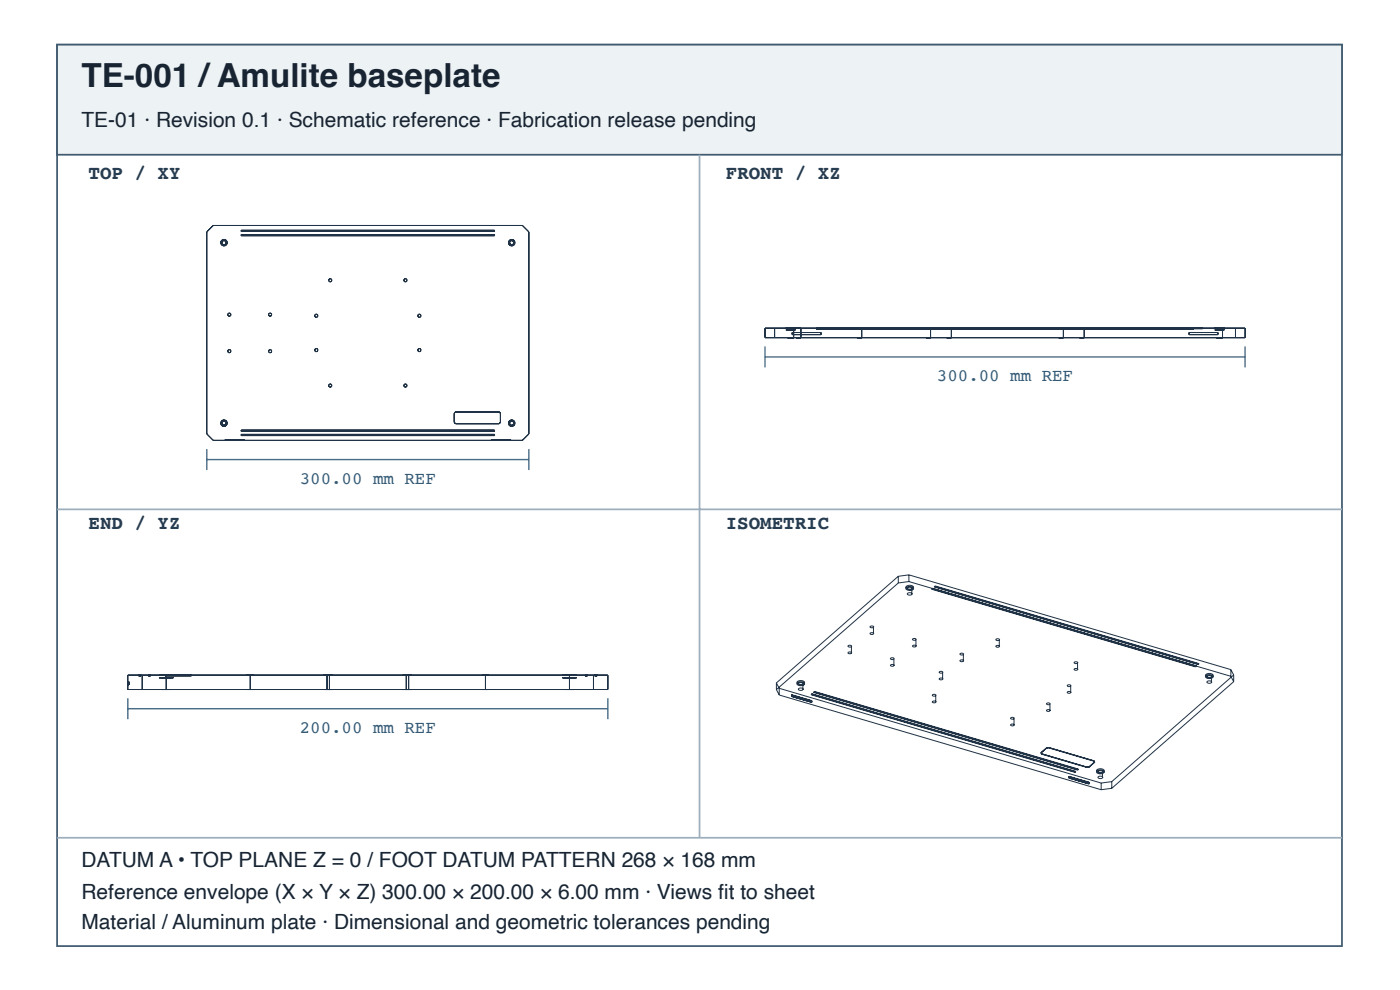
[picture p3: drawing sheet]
<svg xmlns="http://www.w3.org/2000/svg" width="297mm" height="210mm" viewBox="0 0 297 210" stroke-linecap="round" stroke-linejoin="round" font-family="sans-serif">
<path d="M12.1 9.5h272.6v191.1h-272.6z" fill="none" stroke="#405a70" stroke-width=".37"/>
<path d="M12.1 9.5h272.6v23.3h-272.6z" fill="#edf2f5"/>
<path d="M12.1 9.5h272.6v23.3h-272.6z" fill="none" stroke="#405a70" stroke-width=".37"/>
<path d="M148.4 32.8v144.8M12.1 108h272.6M12.1 177.6h272.6" fill="none" stroke="#9daebc" stroke-width=".37"/>
<g fill="none" stroke="#203246" stroke-width=".21">
<path d="M43.9 49.2l1.3-1.4h65.6l1.4 1.4v42.8l-1.4 1.4h-65.6l-1.3-1.4zM51.2 48.8h53.7v.3h-53.7zM51.2 49.7h53.7v.3h-53.7zM162.3 69.6h101.8v2h-101.8zM164.3 69.6v2M166.7 69.6h2zM166.7 69.9h2zM167.1 71.6h1.3zM167.1 69.9h1.3zM168.1 70.5h6.1v.4h-6.1zM168.4 69.9v1.7M168.7 69.6v.3"/>
<path d="M168.9 71.6h1zM168.9 69.6h1zM169.9 69.6v2M173.2 69.6v.1h81.9v-.1M181.8 71.6h1zM181.8 69.6h1zM182.8 69.6v2M196.4 71.6h1zM196.4 69.6h1zM197.4 69.6v2M200.8 71.6h1zM200.8 69.6h1z"/>
<path d="M201.8 69.6v2M224.6 71.6h1zM224.6 69.6h1zM225.6 69.6v2M229 71.6h1zM229 69.6h1zM230 69.6v2M240.5 69.6v.1M241 69.6v.1M252.3 70.5h6.1v.4h-6.1zM253.3 69.6v.1M254.7 69.6v.1"/>
<path d="M257.7 69.6h2zM257.7 69.9h2zM258.1 71.6h1.3zM258.1 69.9h1.3zM259.4 69.9v1.7M259.7 69.6v.3M262.1 69.6v2M47.7 93.4h4.1M51.2 92.1h53.7v.2h-53.7zM51.2 91.2h53.7v.2h-53.7zM96.4 87.6l.2-.3h9.3l.3 .3v2l-.3 .2h-9.3l-.2-.2zM104.2 93.4h4.1"/>
<path d="M179.9 138.3l.5-.1 .3 .2-.5 .2-.2-.1zM179.9 136.9l.5-.1 .3 .2-.5 .2-.3-.2zM180.6 137.1v1.4M184.6 134.2l.4-.1 .4 .2-.5 .2-.3-.2zM184.6 132.8l.4-.1 .4 .2-.5 .2-.2-.1zM185.3 133v1.4M189 139.5l.4-.1 .3 .2-.5 .2h-.2zM189.6 139.7v1.5M190.6 122.2v1.4M190.6 123.6l-25.9 22.6M190.6 122.2l-25.9 22.6M192.2 124.4l.8-.3a.67 .67 0 0 1 .8 .4 1.07 1.07 0 0 1-1.6 0z"/>
<path d="M192.2 124.6l.8-.3a.67 .67 0 0 1 .8 .5 1.07 1.07 0 0 1-1.6 0zM192.5 125.8l.5-.1 .4 .1a.45 .45 0 0 1-.4 .4 .45 .45 0 0 1-.5-.4zM192.5 124.6l.5-.1 .4 .1a.45 .45 0 0 1-.4 .4 .45 .45 0 0 1-.5-.4zM192.8 123.3l-2.2 .3M192.8 123.3l68.3 20.1M192.8 121.9l-2.2 .3M192.8 121.9l68.3 20.1M192.8 121.9v1.4M193.4 124.9v1.1M193.6 136.9l.5-.1 .3 .2-.5 .2-.2-.1zM193.6 135.5l.5-.1 .3 .1-.5 .3-.2-.1zM193.7 124.7v.3"/>
<path d="M194.3 135.7v1.4M197.7 124.8l55.9 16.5M197.7 124.8v.1M197.7 124.9l55.9 16.5M197.8 124.8l-.1 .1M197.8 124.7l56 16.5M197.8 124.7l-.1 .1M197.8 124.7v.1M197.8 124.8l56 16.5M198.2 124.4l56 16.4M198.2 124.4h.1M198.2 124.4l56 16.5"/>
<path d="M198.4 124.3l-.2 .1M198.4 124.2l56 16.5M198.4 124.2l-.2 .2M198.4 124.2v.1M198.4 124.3l56 16.5M203.7 140l.4-.1 .3 .2-.4 .2-.4-.2zM203.7 138.6l.4-.1 .3 .2-.4 .2-.3-.1zM204.4 138.8v1.4M211.3 136.9l.4-.1 .4 .2-.5 .2-.3-.1zM211.3 135.5l.4-.1 .4 .2-.5 .2-.3-.2zM212 135.7v1.4M27.1 143.1h101.9v3.1h-101.9z"/>
<path d="M27.1 144.5h.2v.7h-.2M29.4 143.1v.2h.5v-.2M30.2 143.1v3.1M31.4 143.1v.2h.6v-.2M33.7 143.1h3.1zM33.7 143.7h3.1zM34.3 146.2h1.9zM34.3 143.7h1.9zM35 143.1v.2h5.6v-.2M35.3 143.1v3.1M35.6 143.1v.2M40 143.1v.2"/>
<path d="M52.4 146.2h1.4zM52.4 143.1h1.4zM53.1 143.1v3.1M68.7 146.2h1.4zM68.7 143.1h1.4zM69.2 146.2h1.4zM69.2 143.1h1.4zM69.4 143.1v3.1M69.9 143.1v3.1M85.5 146.2h1.4zM85.5 143.1h1.4zM86 146.2h1.4z"/>
<path d="M86 143.1h1.4zM86.2 143.1v3.1M86.7 143.1v3.1M102.3 146.2h1.4zM102.3 143.1h1.4zM103 143.1v3.1M119.3 143.1h3zM119.3 143.7h3zM119.8 146.2h2zM119.8 143.7h2zM120.8 143.1v3.1M124.1 143.1v.2h.6v-.2"/>
<path d="M125.9 143.1v3.1M126.1 143.1v.2h.6v-.2M164.7 144.8v1.4M164.7 146.2l.6 1.1M164.7 144.8l.6 1.1M165.3 145.9v1.4M165.3 147.3l68.3 20.1M165.3 145.9l68.3 20.1M167.9 147.3v.4M167.9 147.3l4.3 1.3M167.9 147.7l4.3 1.2M168 147.3h-.1"/>
<path d="M168 147.3v.3M168 147.6l-.1 .1M168 147.3l4.3 1.2M168 147.6l4.3 1.3M169.1 144.6l.8-.3a.67 .67 0 0 1 .8 .4 1.07 1.07 0 0 1-1.6 0zM169.1 144.8l.8-.3a.67 .67 0 0 1 .8 .5 1.07 1.07 0 0 1-1.6 0zM169.4 146l.5-.1 .4 .1a.46 .46 0 0 1-.4 .4 .46 .46 0 0 1-.5-.4zM169.4 144.8l.5-.1 .4 .1a.45 .45 0 0 1-.4 .4 .45 .45 0 0 1-.5-.4zM170.3 145.1v1.2M170.6 144.9v.3M172.1 147.2l56 16.5M172.1 147.2v.1"/>
<path d="M172.1 147.3l56 16.5M172.2 148.6v.3M172.2 147.1l56 16.4M172.2 147.1l-.1 .1M172.2 147.1v.1M172.2 147.2l56 16.4M172.2 147.2l-.1 .1M172.3 148.5l-.1 .1M172.3 148.5v.4M172.3 148.9h-.1M172.6 146.7l56 16.5M172.6 146.7v.1"/>
<path d="M172.6 146.8l56 16.5M172.8 146.6l-.2 .1M172.8 146.6l56 16.5M172.8 146.7l-.2 .1M172.8 146.6v.1M172.8 146.7l56 16.4M189 141l.4-.1 .3 .1-.5 .3-.2-.1zM197.8 148.7l.5-.1 .3 .2-.5 .2-.2-.1zM197.8 147.3l.5-.1 .3 .2-.5 .2-.3-.2zM198.5 147.5v1.4M199.3 143.8l.4-.1 .3 .2-.4 .2h-.3zM199.3 142.4l.4-.1 .3 .2-.4 .2-.4-.2z"/>
<path d="M200 142.6v1.4M214.4 153.6l.5-.1 .3 .2-.5 .2-.2-.1zM214.4 152.2l.5-.1 .3 .2-.5 .2-.2-.1zM215.1 152.4v1.4M220.9 159.6l.1 .3M221 159.9l9.6 2.7M221 159.9l9.6 2.8M222 158.5l-1.1 1.1M222 158.6l-1.1 1M222 158.5v.1M222.1 150.5l.4-.1 .3 .2-.5 .2-.3-.1zM222.1 149.1l.4-.1 .3 .2-.5 .2-.3-.2z"/>
<path d="M222.5 158.5l9.6 2.8M222.5 158.5h-.5M222.5 158.5v.1M222.5 158.6l9.6 2.8M222.5 158.6h-.5M222.7 149.3v1.4M226.5 146.7l.4-.1 .3 .2-.5 .2-.3-.2zM226.5 145.3l.4-.1 .3 .1-.5 .3-.2-.1zM227.1 145.5v1.4M227.9 141.8l.4-.1 .4 .2-.5 .2-.3-.2zM227.9 140.4l.4-.1 .4 .2-.5 .2-.2-.1zM228.6 140.6v1.4"/>
<path d="M253.6 141.3v.1M253.8 141.2l-.2 .1M253.8 141.2v.1M253.8 141.3l-.2 .1M254.2 140.8v.1M254.4 140.7l-.2 .1M254.4 140.8l-.2 .1M254.4 140.7v.1M255.8 143.1l.8-.3a.67 .67 0 0 1 .8 .4 1.07 1.07 0 0 1-1.7 0zM255.8 143.3l.8-.3a.67 .67 0 0 1 .8 .5 1.07 1.07 0 0 1-1.7 0zM256.1 144.5l.5-.2 .4 .2a.45 .45 0 0 1-.4 .4 .45 .45 0 0 1-.5-.4zM256.1 143.3l.5-.1 .4 .1a.46 .46 0 0 1-.4 .4 .46 .46 0 0 1-.5-.4z"/>
<path d="M257 143.6v1.1M257.3 143.4v.3M261.1 143.4l.6 1.1M261.1 142l.6 1.1M261.1 142v1.4M261.7 144.5l-25.8 22.6M261.7 143.1l-25.8 22.6M261.7 143.1v1.4M226.7 164.6v.3M226.7 164.6l4.3 1.3M226.7 164.9l4.3 1.3M226.8 164.6h-.1"/>
<path d="M226.8 164.6v.3M226.8 164.9h-.1M226.8 164.6l4.3 1.2M226.8 164.9l4.3 1.2M228.1 163.7v.1M228.2 163.5l-.1 .2M228.2 163.6l-.1 .2M228.2 163.5v.1M228.6 163.2v.1M228.8 163.1l-.2 .1M228.8 163.1l-.2 .2M228.8 163.1h.1"/>
<path d="M230.6 162.6v.1M231 165.9v.3M231.1 162.6v.1M231.1 162.6h-.5M231.1 162.7h-.5M231.1 165.8l-.1 .1M231.1 165.8v.3M231.1 166.1l-.1 .1M232.1 161.3l.1 .2M232.1 161.3v.1M232.1 161.4l.1 .2M232.2 161.5l-1.1 1.1"/>
<path d="M232.2 161.5v.1M232.2 161.6l-1.1 1.1M232.7 163.3l.7-.3a.67 .67 0 0 1 .9 .4 1.07 1.07 0 0 1-1.7 0zM232.7 163.5l.7-.3a.67 .67 0 0 1 .9 .5 1.07 1.07 0 0 1-1.7 0zM233 164.7l.4-.2 .5 .2a.46 .46 0 0 1-.5 .4 .46 .46 0 0 1-.4-.4zM233 163.5l.4-.1 .5 .1a.45 .45 0 0 1-.5 .4 .45 .45 0 0 1-.4-.4zM233.6 166v1.4M233.9 163.8v1.1M234.2 163.6v.3M235.9 167.1l-2.3 .3M235.9 165.7l-2.3 .3M235.9 165.7v1.4"/>
<circle cx="47.5" cy="51.4" r=".68"/>
<circle cx="47.5" cy="51.4" r=".43"/>
<circle cx="70.1" cy="59.4" r=".33"/>
<circle cx="86" cy="59.4" r=".33"/>
<circle cx="108.6" cy="51.4" r=".68"/>
<circle cx="108.6" cy="51.4" r=".43"/>
<circle cx="48.7" cy="74.5" r=".33"/>
<circle cx="48.7" cy="66.7" r=".33"/>
<circle cx="57.3" cy="74.5" r=".33"/>
<circle cx="57.3" cy="66.7" r=".33"/>
<circle cx="67.1" cy="66.9" r=".33"/>
<circle cx="67.1" cy="74.2" r=".33"/>
<circle cx="89" cy="66.9" r=".33"/>
<circle cx="89" cy="74.2" r=".33"/>
<circle cx="47.5" cy="89.7" r=".68"/>
<circle cx="47.5" cy="89.7" r=".43"/>
<circle cx="70.1" cy="81.7" r=".33"/>
<circle cx="86" cy="81.7" r=".33"/>
<circle cx="108.6" cy="89.7" r=".68"/>
<circle cx="108.6" cy="89.7" r=".43"/>
</g>
<path d="M162.3 73.5v4.4M162.3 75.7h101.8M264.1 73.5v4.4M43.9 95.2v4.5M43.9 97.4h68.3M112.2 95.2v4.5M27.1 148v4.5M27.1 150.3h101.9M129 148v4.5" fill="none" stroke="#466b86" stroke-width=".3"/>
<text font-size="7" fill="#182431" x="17.3" y="18.4">TE-001 /Amulite baseplate</text>
<g font-size="4.4" fill="#182431">
<text x="17.3" y="26.9">TE-01 · Revision 0.1 · Schematic reference · Fabrication release pending</text>
<text x="17.3" y="183.9">DATUM A • TOP PLANE Z = 0 / FOOT DATUM PATTERN 268 × 168 mm</text>
<text x="17.3" y="190.6">Reference envelope (X × Y × Z) 300.00 × 200.00 × 6.00 mm · Views fi t to sheet</text>
<text x="17.3" y="196.9">Material / Aluminum plate · Dimensional and geometric tolerances pending</text>
</g>
<g font-size="4.1" fill="#263d52">
<text x="18.8" y="38">TOP / XY</text>
<text x="154" y="38">FRONT / XZ</text>
<text x="18.8" y="112.1">END / YZ</text>
<text x="154" y="112.1">ISOMETRIC</text>
</g>
<g font-size="3.7" fill="#335b78">
<text x="198.8" y="80.9">300.00 mm REF</text>
<text x="63.6" y="102.6">300.00 mm REF</text>
<text x="63.6" y="155.4">200.00 mm REF</text>
</g>
</svg>
